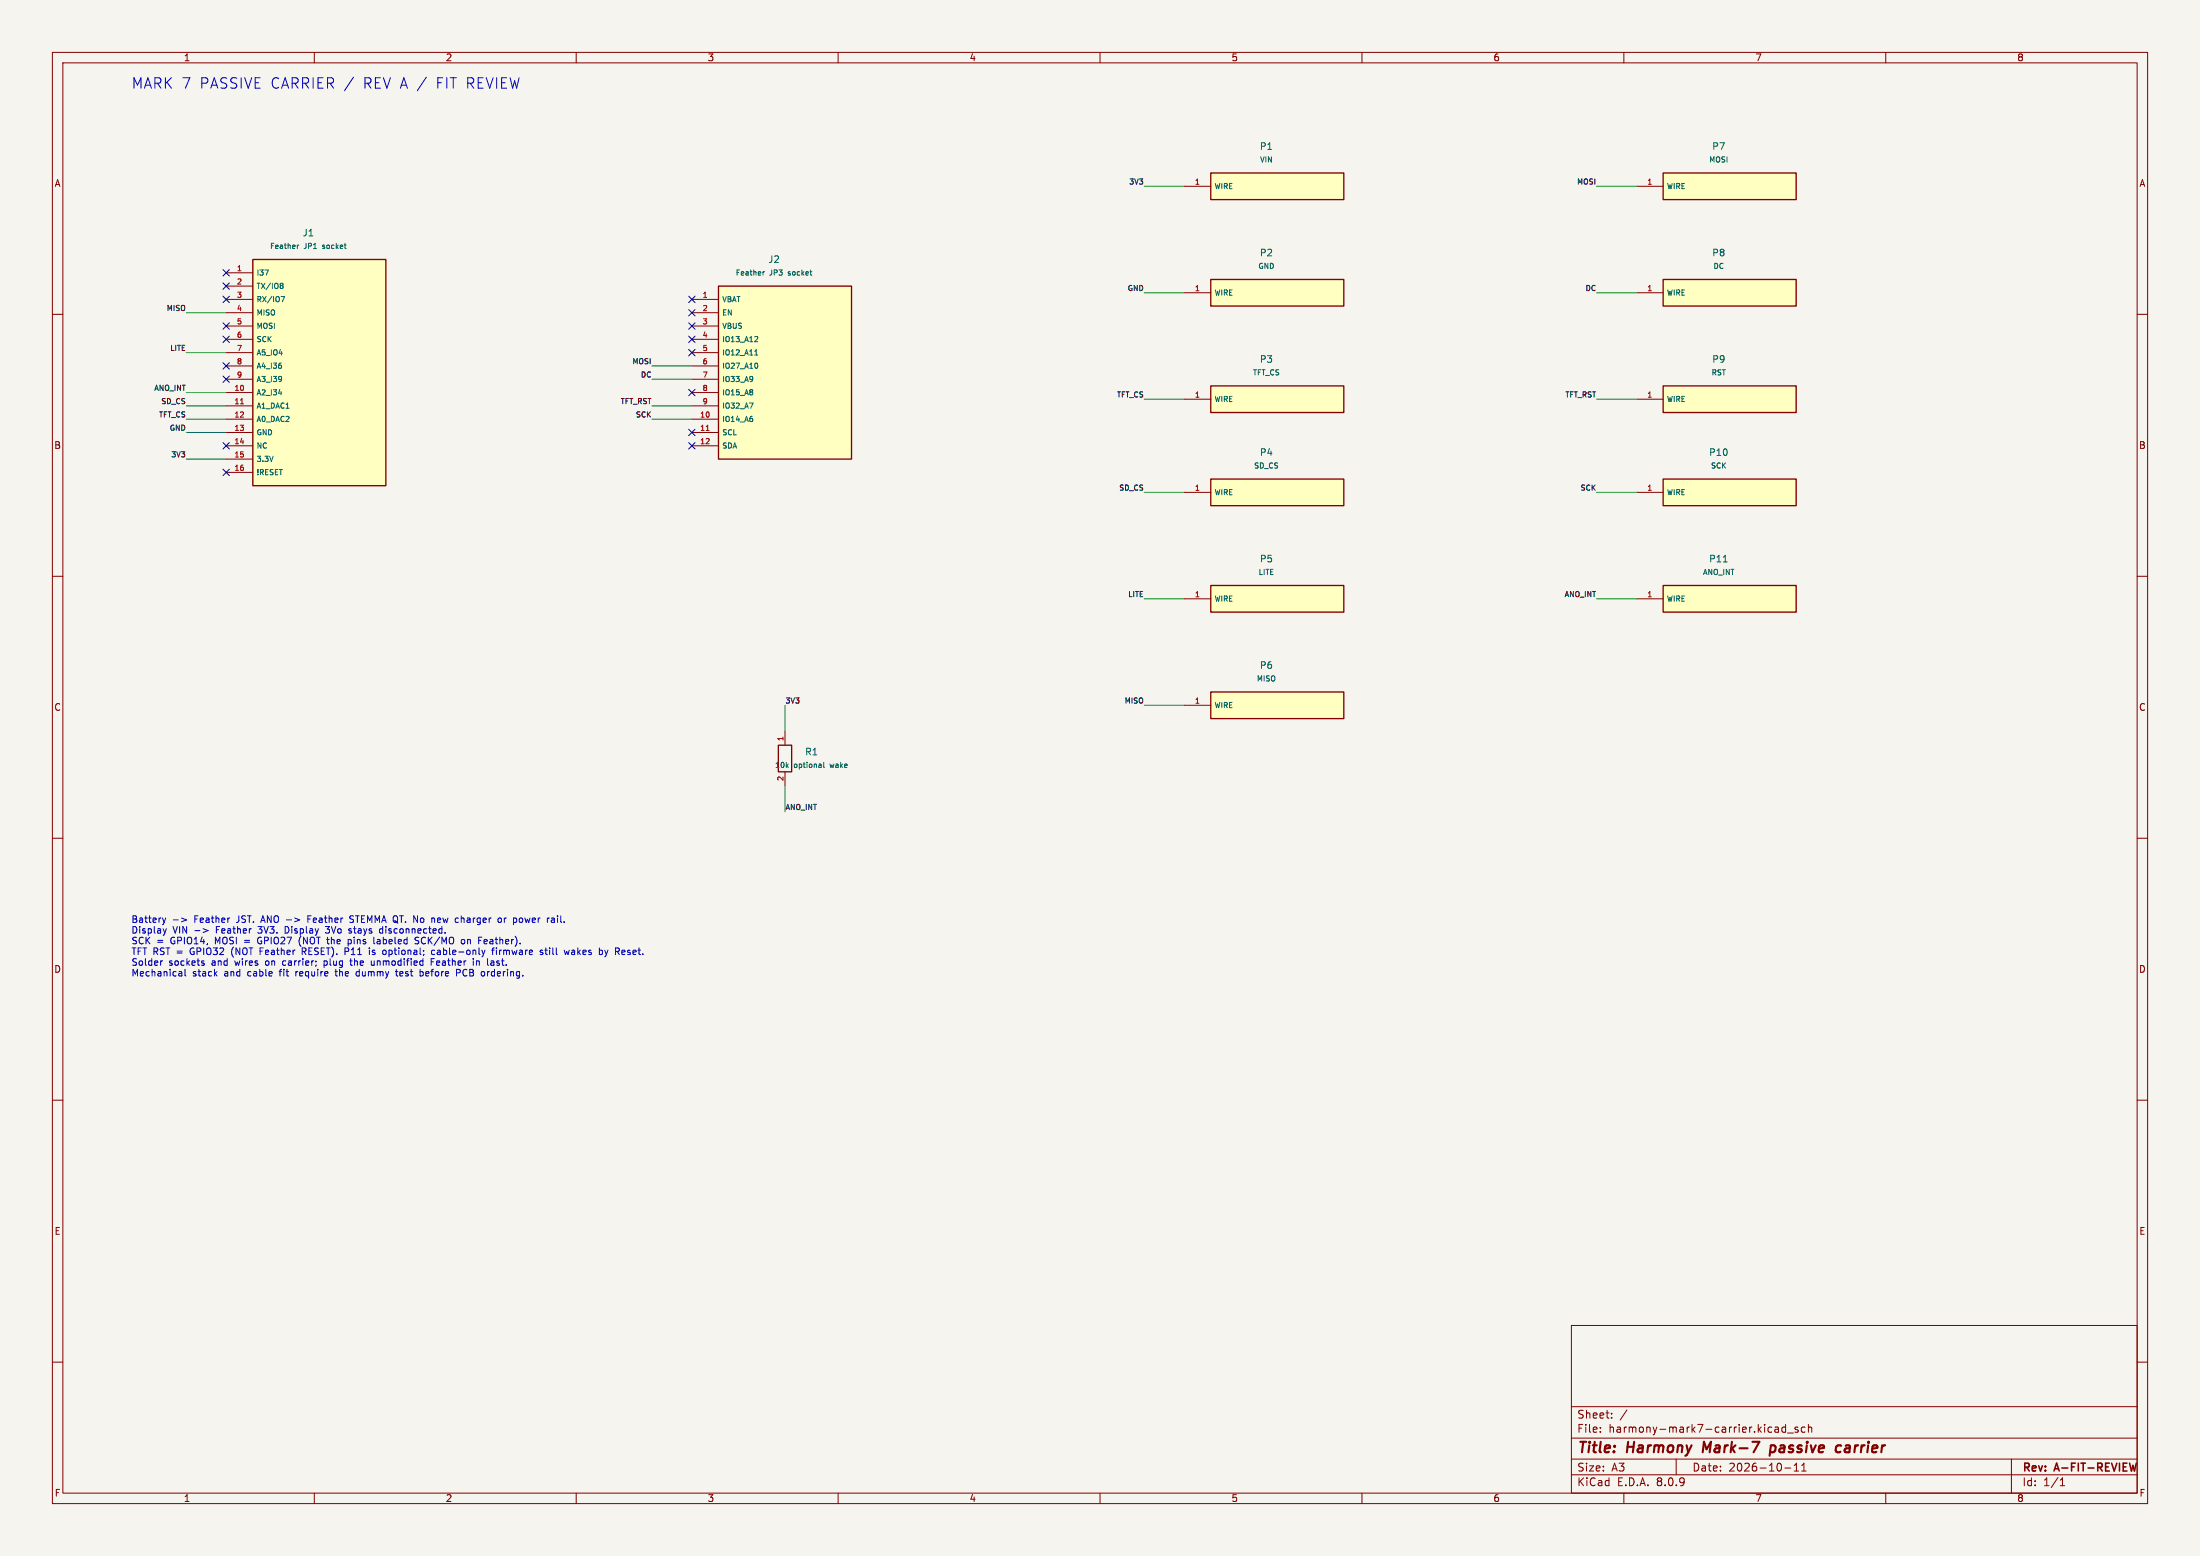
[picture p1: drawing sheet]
(kicad_sch (version 20231120) (generator "eeschema") (paper "A3") (title_block (title "Harmony Mark-7 passive carrier") (date "2026-10-11") (rev "A-FIT-REVIEW")) (lib_symbols (symbol "Harmony:JP1" (pin_names (offset 0.635)) (in_bom yes) (on_board yes)
   (property "Reference" "J" (at 0 25.59 0) (effects (font (size 1.0 1.0)) ))
   (property "Value" "JP1" (at 0 23.59 0) (effects (font (size 1.0 1.0)) ))
   (symbol "JP1_0_1" (rectangle (start -7.62 21.59) (end 17.78 -21.59) (stroke (width 0.254) (type default)) (fill (type background))))
   (symbol "JP1_1_1" (pin passive line (at -12.7 19.05 0) (length 5.08) (name "I37" (effects (font (size 1.0 1.0)) )) (number "1" (effects (font (size 1.0 1.0)) )))(pin passive line (at -12.7 16.51 0) (length 5.08) (name "TX/IO8" (effects (font (size 1.0 1.0)) )) (number "2" (effects (font (size 1.0 1.0)) )))(pin passive line (at -12.7 13.97 0) (length 5.08) (name "RX/IO7" (effects (font (size 1.0 1.0)) )) (number "3" (effects (font (size 1.0 1.0)) )))(pin passive line (at -12.7 11.43 0) (length 5.08) (name "MISO" (effects (font (size 1.0 1.0)) )) (number "4" (effects (font (size 1.0 1.0)) )))(pin passive line (at -12.7 8.89 0) (length 5.08) (name "MOSI" (effects (font (size 1.0 1.0)) )) (number "5" (effects (font (size 1.0 1.0)) )))(pin passive line (at -12.7 6.35 0) (length 5.08) (name "SCK" (effects (font (size 1.0 1.0)) )) (number "6" (effects (font (size 1.0 1.0)) )))(pin passive line (at -12.7 3.81 0) (length 5.08) (name "A5_IO4" (effects (font (size 1.0 1.0)) )) (number "7" (effects (font (size 1.0 1.0)) )))(pin passive line (at -12.7 1.27 0) (length 5.08) (name "A4_I36" (effects (font (size 1.0 1.0)) )) (number "8" (effects (font (size 1.0 1.0)) )))(pin passive line (at -12.7 -1.27 0) (length 5.08) (name "A3_I39" (effects (font (size 1.0 1.0)) )) (number "9" (effects (font (size 1.0 1.0)) )))(pin passive line (at -12.7 -3.81 0) (length 5.08) (name "A2_I34" (effects (font (size 1.0 1.0)) )) (number "10" (effects (font (size 1.0 1.0)) )))(pin passive line (at -12.7 -6.35 0) (length 5.08) (name "A1_DAC1" (effects (font (size 1.0 1.0)) )) (number "11" (effects (font (size 1.0 1.0)) )))(pin passive line (at -12.7 -8.89 0) (length 5.08) (name "A0_DAC2" (effects (font (size 1.0 1.0)) )) (number "12" (effects (font (size 1.0 1.0)) )))(pin passive line (at -12.7 -11.43 0) (length 5.08) (name "GND" (effects (font (size 1.0 1.0)) )) (number "13" (effects (font (size 1.0 1.0)) )))(pin passive line (at -12.7 -13.97 0) (length 5.08) (name "NC" (effects (font (size 1.0 1.0)) )) (number "14" (effects (font (size 1.0 1.0)) )))(pin passive line (at -12.7 -16.51 0) (length 5.08) (name "3.3V" (effects (font (size 1.0 1.0)) )) (number "15" (effects (font (size 1.0 1.0)) )))(pin passive line (at -12.7 -19.05 0) (length 5.08) (name "!RESET" (effects (font (size 1.0 1.0)) )) (number "16" (effects (font (size 1.0 1.0)) )))))
(symbol "Harmony:JP3" (pin_names (offset 0.635)) (in_bom yes) (on_board yes)
   (property "Reference" "J" (at 0 20.51 0) (effects (font (size 1.0 1.0)) ))
   (property "Value" "JP3" (at 0 18.51 0) (effects (font (size 1.0 1.0)) ))
   (symbol "JP3_0_1" (rectangle (start -7.62 16.51) (end 17.78 -16.51) (stroke (width 0.254) (type default)) (fill (type background))))
   (symbol "JP3_1_1" (pin passive line (at -12.7 13.97 0) (length 5.08) (name "VBAT" (effects (font (size 1.0 1.0)) )) (number "1" (effects (font (size 1.0 1.0)) )))(pin passive line (at -12.7 11.43 0) (length 5.08) (name "EN" (effects (font (size 1.0 1.0)) )) (number "2" (effects (font (size 1.0 1.0)) )))(pin passive line (at -12.7 8.89 0) (length 5.08) (name "VBUS" (effects (font (size 1.0 1.0)) )) (number "3" (effects (font (size 1.0 1.0)) )))(pin passive line (at -12.7 6.35 0) (length 5.08) (name "IO13_A12" (effects (font (size 1.0 1.0)) )) (number "4" (effects (font (size 1.0 1.0)) )))(pin passive line (at -12.7 3.81 0) (length 5.08) (name "IO12_A11" (effects (font (size 1.0 1.0)) )) (number "5" (effects (font (size 1.0 1.0)) )))(pin passive line (at -12.7 1.27 0) (length 5.08) (name "IO27_A10" (effects (font (size 1.0 1.0)) )) (number "6" (effects (font (size 1.0 1.0)) )))(pin passive line (at -12.7 -1.27 0) (length 5.08) (name "IO33_A9" (effects (font (size 1.0 1.0)) )) (number "7" (effects (font (size 1.0 1.0)) )))(pin passive line (at -12.7 -3.81 0) (length 5.08) (name "IO15_A8" (effects (font (size 1.0 1.0)) )) (number "8" (effects (font (size 1.0 1.0)) )))(pin passive line (at -12.7 -6.35 0) (length 5.08) (name "IO32_A7" (effects (font (size 1.0 1.0)) )) (number "9" (effects (font (size 1.0 1.0)) )))(pin passive line (at -12.7 -8.89 0) (length 5.08) (name "IO14_A6" (effects (font (size 1.0 1.0)) )) (number "10" (effects (font (size 1.0 1.0)) )))(pin passive line (at -12.7 -11.43 0) (length 5.08) (name "SCL" (effects (font (size 1.0 1.0)) )) (number "11" (effects (font (size 1.0 1.0)) )))(pin passive line (at -12.7 -13.97 0) (length 5.08) (name "SDA" (effects (font (size 1.0 1.0)) )) (number "12" (effects (font (size 1.0 1.0)) )))))
(symbol "Harmony:Wire" (pin_names (offset 0.635)) (in_bom yes) (on_board yes)
   (property "Reference" "J" (at 0 6.54 0) (effects (font (size 1.0 1.0)) ))
   (property "Value" "Wire" (at 0 4.54 0) (effects (font (size 1.0 1.0)) ))
   (symbol "Wire_0_1" (rectangle (start -7.62 2.54) (end 17.78 -2.54) (stroke (width 0.254) (type default)) (fill (type background))))
   (symbol "Wire_1_1" (pin passive line (at -12.7 0 0) (length 5.08) (name "WIRE" (effects (font (size 1.0 1.0)) )) (number "1" (effects (font (size 1.0 1.0)) )))))
(symbol "Harmony:R" (pin_names (offset 0.635)) (in_bom yes) (on_board yes)
   (property "Reference" "J" (at 0 9.08 0) (effects (font (size 1.0 1.0)) ))
   (property "Value" "R" (at 0 7.08 0) (effects (font (size 1.0 1.0)) ))
   (symbol "R_0_1" (rectangle (start -1.27 2.54) (end 1.27 -2.54) (stroke (width 0.254) (type default)) (fill (type none))))
   (symbol "R_1_1" (pin passive line (at 0 5.08 270) (length 2.54) (name "~" (effects (font (size 1.0 1.0)) )) (number "1" (effects (font (size 1.0 1.0)) )))(pin passive line (at 0 -5.08 90) (length 2.54) (name "~" (effects (font (size 1.0 1.0)) )) (number "2" (effects (font (size 1.0 1.0)) ))))))
(symbol (lib_id "Harmony:JP1") (at 55.88 71.12 0) (unit 1) (in_bom yes) (on_board yes) (dnp no) (property "Reference" "J1" (at 58.88 44.45 0) (effects (font (size 1.27 1.27)) )) (property "Value" "Feather JP1 socket" (at 58.88 46.99 0) (effects (font (size 1.0 1.0)) ))(property "Footprint" "Harmony:Feather_JP1" (at 55.88 71.12 0) (effects (font (size 1 1)) (hide yes))) (property "MPN" "SSW-116-01-G-S" (at 55.88 71.12 0) (effects (font (size 1 1)) (hide yes))))
(no_connect (at 43.18 52.07))
(no_connect (at 43.18 54.61))
(no_connect (at 43.18 57.15))
(wire (pts (xy 43.18 59.69) (xy 35.56 59.69)) (stroke (width 0) (type default)))
(label "MISO" (at 35.56 59.69 0) (effects (font (size 1.0 1.0)) (justify right bottom)))
(no_connect (at 43.18 62.23))
(no_connect (at 43.18 64.77))
(wire (pts (xy 43.18 67.31) (xy 35.56 67.31)) (stroke (width 0) (type default)))
(label "LITE" (at 35.56 67.31 0) (effects (font (size 1.0 1.0)) (justify right bottom)))
(no_connect (at 43.18 69.85))
(no_connect (at 43.18 72.39))
(wire (pts (xy 43.18 74.93) (xy 35.56 74.93)) (stroke (width 0) (type default)))
(label "ANO_INT" (at 35.56 74.93 0) (effects (font (size 1.0 1.0)) (justify right bottom)))
(wire (pts (xy 43.18 77.47) (xy 35.56 77.47)) (stroke (width 0) (type default)))
(label "SD_CS" (at 35.56 77.47 0) (effects (font (size 1.0 1.0)) (justify right bottom)))
(wire (pts (xy 43.18 80.01) (xy 35.56 80.01)) (stroke (width 0) (type default)))
(label "TFT_CS" (at 35.56 80.01 0) (effects (font (size 1.0 1.0)) (justify right bottom)))
(wire (pts (xy 43.18 82.55) (xy 35.56 82.55)) (stroke (width 0) (type default)))
(label "GND" (at 35.56 82.55 0) (effects (font (size 1.0 1.0)) (justify right bottom)))
(no_connect (at 43.18 85.09))
(wire (pts (xy 43.18 87.63) (xy 35.56 87.63)) (stroke (width 0) (type default)))
(label "3V3" (at 35.56 87.63 0) (effects (font (size 1.0 1.0)) (justify right bottom)))
(no_connect (at 43.18 90.17))
(symbol (lib_id "Harmony:JP3") (at 144.78 71.12 0) (unit 1) (in_bom yes) (on_board yes) (dnp no) (property "Reference" "J2" (at 147.78 49.53 0) (effects (font (size 1.27 1.27)) )) (property "Value" "Feather JP3 socket" (at 147.78 52.07 0) (effects (font (size 1.0 1.0)) ))(property "Footprint" "Harmony:Feather_JP3" (at 144.78 71.12 0) (effects (font (size 1 1)) (hide yes))) (property "MPN" "SSW-112-01-G-S" (at 144.78 71.12 0) (effects (font (size 1 1)) (hide yes))))
(no_connect (at 132.08 57.15))
(no_connect (at 132.08 59.69))
(no_connect (at 132.08 62.23))
(no_connect (at 132.08 64.77))
(no_connect (at 132.08 67.31))
(wire (pts (xy 132.08 69.85) (xy 124.46 69.85)) (stroke (width 0) (type default)))
(label "MOSI" (at 124.46 69.85 0) (effects (font (size 1.0 1.0)) (justify right bottom)))
(wire (pts (xy 132.08 72.39) (xy 124.46 72.39)) (stroke (width 0) (type default)))
(label "DC" (at 124.46 72.39 0) (effects (font (size 1.0 1.0)) (justify right bottom)))
(no_connect (at 132.08 74.93))
(wire (pts (xy 132.08 77.47) (xy 124.46 77.47)) (stroke (width 0) (type default)))
(label "TFT_RST" (at 124.46 77.47 0) (effects (font (size 1.0 1.0)) (justify right bottom)))
(wire (pts (xy 132.08 80.01) (xy 124.46 80.01)) (stroke (width 0) (type default)))
(label "SCK" (at 124.46 80.01 0) (effects (font (size 1.0 1.0)) (justify right bottom)))
(no_connect (at 132.08 82.55))
(no_connect (at 132.08 85.09))
(symbol (lib_id "Harmony:Wire") (at 238.76 35.56 0) (unit 1) (in_bom yes) (on_board yes) (dnp no) (property "Reference" "P1" (at 241.76 27.94 0) (effects (font (size 1.27 1.27)) )) (property "Value" "VIN" (at 241.76 30.48 0) (effects (font (size 1.0 1.0)) ))(property "Footprint" "Harmony:WirePad" (at 238.76 35.56 0) (effects (font (size 1 1)) (hide yes))) (property "MPN" "" (at 238.76 35.56 0) (effects (font (size 1 1)) (hide yes))))
(wire (pts (xy 226.06 35.56) (xy 218.44 35.56)) (stroke (width 0) (type default)))
(label "3V3" (at 218.44 35.56 0) (effects (font (size 1.0 1.0)) (justify right bottom)))
(symbol (lib_id "Harmony:Wire") (at 238.76 55.88 0) (unit 1) (in_bom yes) (on_board yes) (dnp no) (property "Reference" "P2" (at 241.76 48.26 0) (effects (font (size 1.27 1.27)) )) (property "Value" "GND" (at 241.76 50.8 0) (effects (font (size 1.0 1.0)) ))(property "Footprint" "Harmony:WirePad" (at 238.76 55.88 0) (effects (font (size 1 1)) (hide yes))) (property "MPN" "" (at 238.76 55.88 0) (effects (font (size 1 1)) (hide yes))))
(wire (pts (xy 226.06 55.88) (xy 218.44 55.88)) (stroke (width 0) (type default)))
(label "GND" (at 218.44 55.88 0) (effects (font (size 1.0 1.0)) (justify right bottom)))
(symbol (lib_id "Harmony:Wire") (at 238.76 76.2 0) (unit 1) (in_bom yes) (on_board yes) (dnp no) (property "Reference" "P3" (at 241.76 68.58 0) (effects (font (size 1.27 1.27)) )) (property "Value" "TFT_CS" (at 241.76 71.12 0) (effects (font (size 1.0 1.0)) ))(property "Footprint" "Harmony:WirePad" (at 238.76 76.2 0) (effects (font (size 1 1)) (hide yes))) (property "MPN" "" (at 238.76 76.2 0) (effects (font (size 1 1)) (hide yes))))
(wire (pts (xy 226.06 76.2) (xy 218.44 76.2)) (stroke (width 0) (type default)))
(label "TFT_CS" (at 218.44 76.2 0) (effects (font (size 1.0 1.0)) (justify right bottom)))
(symbol (lib_id "Harmony:Wire") (at 238.76 93.98 0) (unit 1) (in_bom yes) (on_board yes) (dnp no) (property "Reference" "P4" (at 241.76 86.36 0) (effects (font (size 1.27 1.27)) )) (property "Value" "SD_CS" (at 241.76 88.9 0) (effects (font (size 1.0 1.0)) ))(property "Footprint" "Harmony:WirePad" (at 238.76 93.98 0) (effects (font (size 1 1)) (hide yes))) (property "MPN" "" (at 238.76 93.98 0) (effects (font (size 1 1)) (hide yes))))
(wire (pts (xy 226.06 93.98) (xy 218.44 93.98)) (stroke (width 0) (type default)))
(label "SD_CS" (at 218.44 93.98 0) (effects (font (size 1.0 1.0)) (justify right bottom)))
(symbol (lib_id "Harmony:Wire") (at 238.76 114.3 0) (unit 1) (in_bom yes) (on_board yes) (dnp no) (property "Reference" "P5" (at 241.76 106.68 0) (effects (font (size 1.27 1.27)) )) (property "Value" "LITE" (at 241.76 109.22 0) (effects (font (size 1.0 1.0)) ))(property "Footprint" "Harmony:WirePad" (at 238.76 114.3 0) (effects (font (size 1 1)) (hide yes))) (property "MPN" "" (at 238.76 114.3 0) (effects (font (size 1 1)) (hide yes))))
(wire (pts (xy 226.06 114.3) (xy 218.44 114.3)) (stroke (width 0) (type default)))
(label "LITE" (at 218.44 114.3 0) (effects (font (size 1.0 1.0)) (justify right bottom)))
(symbol (lib_id "Harmony:Wire") (at 238.76 134.62 0) (unit 1) (in_bom yes) (on_board yes) (dnp no) (property "Reference" "P6" (at 241.76 127 0) (effects (font (size 1.27 1.27)) )) (property "Value" "MISO" (at 241.76 129.54 0) (effects (font (size 1.0 1.0)) ))(property "Footprint" "Harmony:WirePad" (at 238.76 134.62 0) (effects (font (size 1 1)) (hide yes))) (property "MPN" "" (at 238.76 134.62 0) (effects (font (size 1 1)) (hide yes))))
(wire (pts (xy 226.06 134.62) (xy 218.44 134.62)) (stroke (width 0) (type default)))
(label "MISO" (at 218.44 134.62 0) (effects (font (size 1.0 1.0)) (justify right bottom)))
(symbol (lib_id "Harmony:Wire") (at 325.12 35.56 0) (unit 1) (in_bom yes) (on_board yes) (dnp no) (property "Reference" "P7" (at 328.12 27.94 0) (effects (font (size 1.27 1.27)) )) (property "Value" "MOSI" (at 328.12 30.48 0) (effects (font (size 1.0 1.0)) ))(property "Footprint" "Harmony:WirePad" (at 325.12 35.56 0) (effects (font (size 1 1)) (hide yes))) (property "MPN" "" (at 325.12 35.56 0) (effects (font (size 1 1)) (hide yes))))
(wire (pts (xy 312.42 35.56) (xy 304.8 35.56)) (stroke (width 0) (type default)))
(label "MOSI" (at 304.8 35.56 0) (effects (font (size 1.0 1.0)) (justify right bottom)))
(symbol (lib_id "Harmony:Wire") (at 325.12 55.88 0) (unit 1) (in_bom yes) (on_board yes) (dnp no) (property "Reference" "P8" (at 328.12 48.26 0) (effects (font (size 1.27 1.27)) )) (property "Value" "DC" (at 328.12 50.8 0) (effects (font (size 1.0 1.0)) ))(property "Footprint" "Harmony:WirePad" (at 325.12 55.88 0) (effects (font (size 1 1)) (hide yes))) (property "MPN" "" (at 325.12 55.88 0) (effects (font (size 1 1)) (hide yes))))
(wire (pts (xy 312.42 55.88) (xy 304.8 55.88)) (stroke (width 0) (type default)))
(label "DC" (at 304.8 55.88 0) (effects (font (size 1.0 1.0)) (justify right bottom)))
(symbol (lib_id "Harmony:Wire") (at 325.12 76.2 0) (unit 1) (in_bom yes) (on_board yes) (dnp no) (property "Reference" "P9" (at 328.12 68.58 0) (effects (font (size 1.27 1.27)) )) (property "Value" "RST" (at 328.12 71.12 0) (effects (font (size 1.0 1.0)) ))(property "Footprint" "Harmony:WirePad" (at 325.12 76.2 0) (effects (font (size 1 1)) (hide yes))) (property "MPN" "" (at 325.12 76.2 0) (effects (font (size 1 1)) (hide yes))))
(wire (pts (xy 312.42 76.2) (xy 304.8 76.2)) (stroke (width 0) (type default)))
(label "TFT_RST" (at 304.8 76.2 0) (effects (font (size 1.0 1.0)) (justify right bottom)))
(symbol (lib_id "Harmony:Wire") (at 325.12 93.98 0) (unit 1) (in_bom yes) (on_board yes) (dnp no) (property "Reference" "P10" (at 328.12 86.36 0) (effects (font (size 1.27 1.27)) )) (property "Value" "SCK" (at 328.12 88.9 0) (effects (font (size 1.0 1.0)) ))(property "Footprint" "Harmony:WirePad" (at 325.12 93.98 0) (effects (font (size 1 1)) (hide yes))) (property "MPN" "" (at 325.12 93.98 0) (effects (font (size 1 1)) (hide yes))))
(wire (pts (xy 312.42 93.98) (xy 304.8 93.98)) (stroke (width 0) (type default)))
(label "SCK" (at 304.8 93.98 0) (effects (font (size 1.0 1.0)) (justify right bottom)))
(symbol (lib_id "Harmony:Wire") (at 325.12 114.3 0) (unit 1) (in_bom yes) (on_board yes) (dnp no) (property "Reference" "P11" (at 328.12 106.68 0) (effects (font (size 1.27 1.27)) )) (property "Value" "ANO_INT" (at 328.12 109.22 0) (effects (font (size 1.0 1.0)) ))(property "Footprint" "Harmony:WirePad" (at 325.12 114.3 0) (effects (font (size 1 1)) (hide yes))) (property "MPN" "" (at 325.12 114.3 0) (effects (font (size 1 1)) (hide yes))))
(wire (pts (xy 312.42 114.3) (xy 304.8 114.3)) (stroke (width 0) (type default)))
(label "ANO_INT" (at 304.8 114.3 0) (effects (font (size 1.0 1.0)) (justify right bottom)))
(symbol (lib_id "Harmony:R") (at 149.86 144.78 0) (unit 1) (in_bom yes) (on_board yes) (dnp no) (property "Reference" "R1" (at 154.94 143.51 0) (effects (font (size 1.27 1.27)) )) (property "Value" "10k optional wake" (at 154.94 146.05 0) (effects (font (size 1.0 1.0)) ))(property "Footprint" "Harmony:R_Axial_P7.62" (at 149.86 144.78 0) (effects (font (size 1 1)) (hide yes))) (property "MPN" "" (at 149.86 144.78 0) (effects (font (size 1 1)) (hide yes))))
(wire (pts (xy 149.86 139.7) (xy 149.86 134.62)) (stroke (width 0) (type default)))
(label "3V3" (at 149.86 134.62 0) (effects (font (size 1.0 1.0)) (justify left bottom)))
(wire (pts (xy 149.86 149.86) (xy 149.86 154.94)) (stroke (width 0) (type default)))
(label "ANO_INT" (at 149.86 154.94 0) (effects (font (size 1.0 1.0)) (justify left bottom)))
(text "MARK 7 PASSIVE CARRIER / REV A / FIT REVIEW" (at 25 15 0) (effects (font (size 2 2)) (justify left top)))
(text "Battery -> Feather JST. ANO -> Feather STEMMA QT. No new charger or power rail.\nDisplay VIN -> Feather 3V3. Display 3Vo stays disconnected.\nSCK = GPIO14, MOSI = GPIO27 (NOT the pins labeled SCK/MO on Feather).\nTFT RST = GPIO32 (NOT Feather RESET). P11 is optional; cable-only firmware still wakes by Reset.\nSolder sockets and wires on carrier; plug the unmodified Feather in last.\nMechanical stack and cable fit require the dummy test before PCB ordering." (at 25 175 0) (effects (font (size 1.27 1.27)) (justify left top))))
